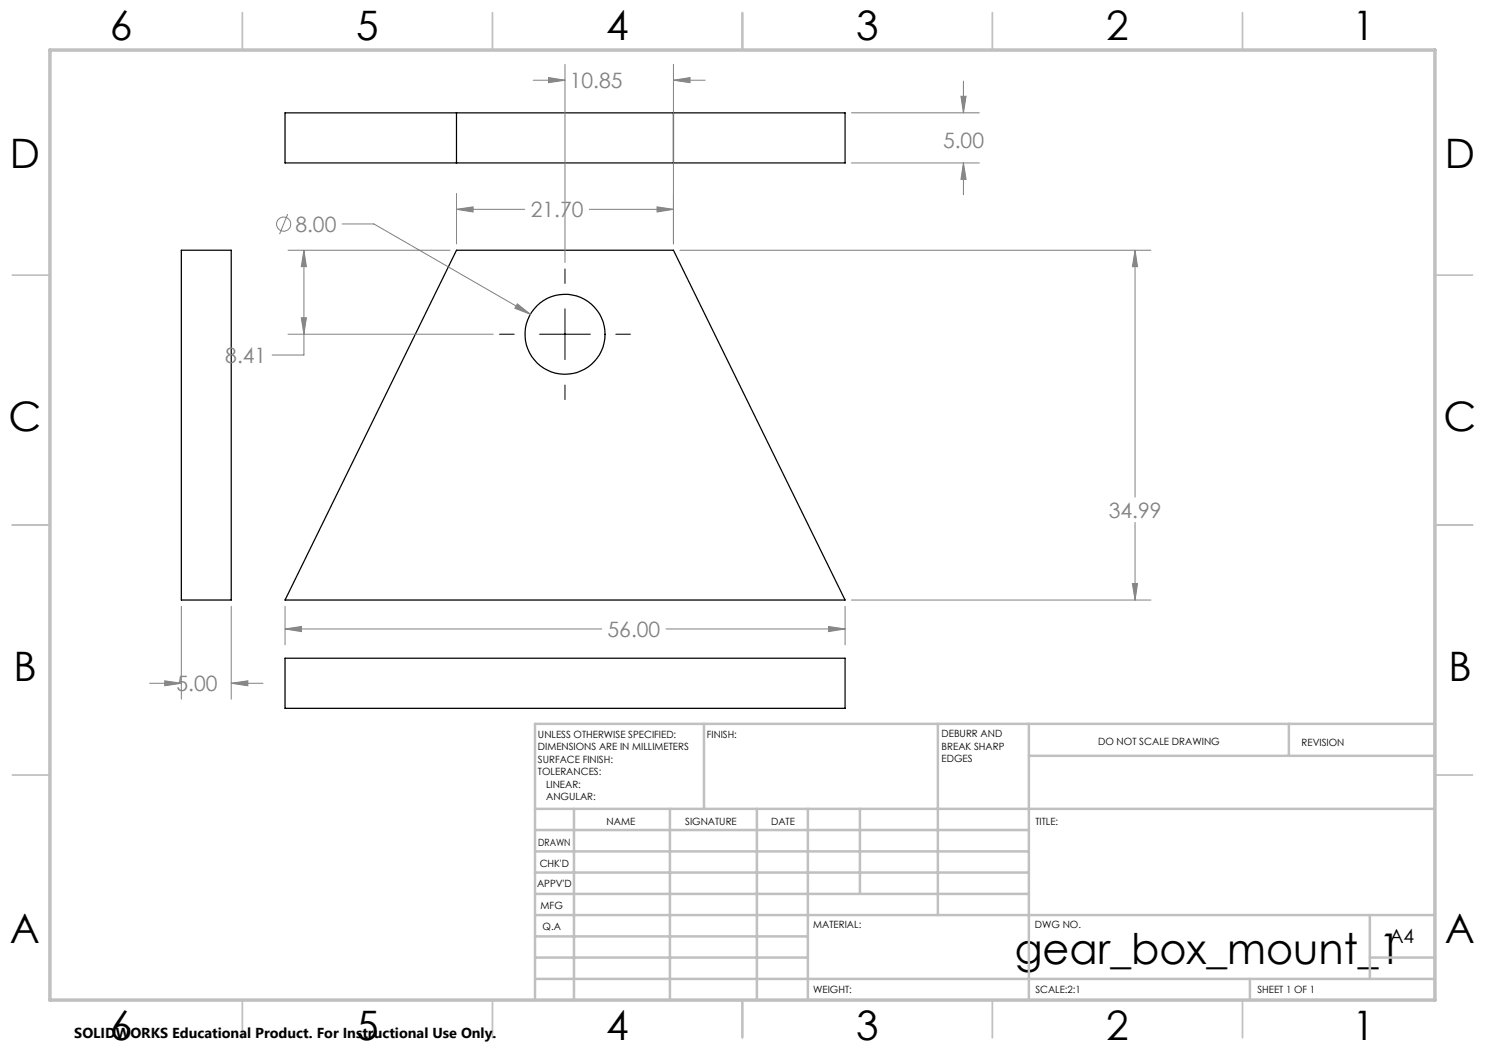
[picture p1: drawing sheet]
<svg xmlns="http://www.w3.org/2000/svg" width="297mm" height="210mm" viewBox="0 0 297 210" stroke-linecap="round" stroke-linejoin="round" font-family="sans-serif">
<g fill="none" stroke="#000" stroke-width=".25">
<path d="M57 22.6h112v10h-112zM91.3 22.6v10M134.7 22.6v10M36.3 50.1h9.9v69.9h-9.9zM91.3 50.1h43.4l34.3 69.9h-112zM57 131.6h112v10.1h-112z"/>
<circle cx="113" cy="66.9" r="8"/>
</g>
<g fill="none" stroke="#808080" stroke-width=".2">
<path d="M106.6 16h6.4M109.7 15.5l3.3 .5-3.3 .5zM113 12.9v39.6M134.7 16l3.3-.5v1zM134.7 12.9v35.9M134.7 16h6.3M192.2 19.3h1l-.5 3.3zM192.7 16.2v6.4M91.3 38.7v10.1M170.3 32.6h25.6M170.3 22.6h25.6M192.7 32.6l.5 3.3h-1z"/>
<path d="M192.7 32.6v6.3M57.5 42.8l-1.6 4M57.6 50.1h32.4M60.8 50.1l.5 3.2h-1zM60.8 50.1v20.9h-6.4M68.4 44.8h6.4l31.3 18.1M91.3 41.9l3.3-.5v1zM91.3 41.9h13.7M117.9 41.9h16.8M131.4 41.4l3.3 .5-3.3 .5zM136 50.1h94.2M227 50.1l.5 3.2h-1z"/>
<path d="M227 50.1v49.3M57.6 66.8h41M60.3 63.6h1l-.5 3.2zM103.5 60.8l2.6 2.1-3.1-1.2zM226.5 116.7h1l-.5 3.3zM227 104.5v15.5M29.9 136.7h6.4M32.9 136.2l3.4 .5-3.4 .5zM36.3 121.3v18.5M46.2 136.7l3.4-.5v1zM46.2 121.3v18.5M46.2 136.7h6.4"/>
<path d="M57 125.8l3.3-.5v1zM57 121.3v7.7M57 125.8h63.3M133.2 125.8h35.8M165.7 125.3l3.3 .5-3.3 .5zM169 121.3v7.7M170.3 120h59.9"/>
<circle cx="56.7" cy="44.8" r="1.42"/>
</g>
<path d="M113 53.8v2.9M99.9 66.8h2.9M107.9 66.8h10.2M113 61.8v10.1M113 77v2.9M123.2 66.8h2.9" fill="none" stroke="#000" stroke-width=".2"/>
<g fill="none" stroke="#c0c0c0" stroke-width=".35">
<path d="M48.5 2.5v7.5M98.5 2.5v7.5M148.5 2.5v7.5M198.5 2.5v7.5M248.5 2.5v7.5M2.5 55h7.5M287 55h7.5M2.5 105h7.5M287 105h7.5M2.5 155h7.5M287 155h7.5M48.5 200v7.5"/>
<path d="M98.5 200v7.5M148.5 200v7.5M198.5 200v7.5M248.5 200v7.5"/>
</g>
<g fill="none" stroke="#c0c0c0" stroke-width=".5">
<path d="M140.8 144.8v17M187.6 144.8v38.2M205.8 144.8v55.2M205.8 151.2h81.2M257.8 144.8v6.4M287 144.8h-180v55.2M107 161.8h180M107 178.8h98.8M107 174.5h98.8M107 170.3h98.8M107 166h98.8M114.8 161.8v38.2"/>
<path d="M134 161.8v38.2M151.4 161.8v38.2M161.6 161.8v38.2M172 161.8v17M107 195.8h180M107 191.5h54.6M107 187.3h54.6M107 183h180M250 195.8v4.2M274 191.5h13M274 183v12.8"/>
</g>
<path d="M10 10h277v190h-277z" fill="none" stroke="#c0c0c0" stroke-width=".7"/>
<path d="M131.4 41.4l3.3 .5-3.3 .5zM91.3 41.9l3.3-.5v1zM57 125.8l3.3-.5v1zM165.7 125.3l3.3 .5-3.3 .5zM227 50.1l.5 3.2h-1zM226.5 116.7h1l-.5 3.3zM103.5 60.8l-.5 .9 3.1 1.2zM60.3 63.6h1l-.5 3.2zM60.8 50.1l.5 3.2h-1zM134.7 16l3.3-.5v1zM109.7 15.5l3.3 .5-3.3 .5zM46.2 136.7l3.4-.5v1zM32.9 136.2l3.4 .5-3.4 .5zM192.7 32.6l.5 3.3h-1zM192.2 19.3h1l-.5 3.3z" fill="#808080"/>
<text font-size="8.5" x="202.9" y="192.7">gear_box_mount_1</text>
<g font-size="8.1">
<text x="22" y="8">6</text>
<text x="71.2" y="8">5</text>
<text x="121.2" y="8">4</text>
<text x="171.2" y="8">3</text>
<text x="221.2" y="8">2</text>
<text x="270.5" y="8">1</text>
<text x="2" y="33.6">D</text>
<text x="289" y="33.6">D</text>
<text x="1.7" y="86.1">C</text>
<text x="288.7" y="86.1">C</text>
<text x="2.7" y="136.1">B</text>
<text x="289.7" y="136.1">B</text>
<text x="2" y="188.6">A</text>
<text x="289" y="188.6">A</text>
<text x="22" y="208">6</text>
<text x="71.2" y="208">5</text>
<text x="121.2" y="208">4</text>
<text x="171.2" y="208">3</text>
<text x="221.2" y="208">2</text>
<text x="270.5" y="208">1</text>
</g>
<g font-size="4.2" fill="#808080">
<text x="114" y="17.6">10.85</text>
<text x="188.6" y="29.7">5.00</text>
<text x="59.1" y="46.4">8.00</text>
<text x="106.2" y="43.5">21.70</text>
<text x="45.1" y="72.6">8.41</text>
<text x="221.7" y="103.6">34.99</text>
<text x="121.5" y="127.4">56.00</text>
<text x="35.3" y="138.2">5.00</text>
</g>
<text font-size="3.9" x="277.9" y="188.5">A4</text>
<text font-size="2.9" x="14.9" y="207.6">SOLIDWORKS Educational Product. For Instructional Use Only.</text>
<g font-size="2">
<text x="107.6" y="147.6">UNLESS OTHERWISE SPECIFIED:</text>
<text x="141.4" y="147.6">FINISH:</text>
<text x="188.3" y="147.5">DEBURR AND</text>
<text x="188.3" y="150">BREAK SHARP</text>
<text x="219.6" y="149">DO NOT SCALE DRAWING</text>
<text x="260.3" y="149.2">REVISION</text>
<text x="107.6" y="150.1">DIMENSIONS ARE IN MILLIMETERS</text>
<text x="107.6" y="152.6">SURFACE FINISH:</text>
<text x="107.6" y="155.1">TOLERANCES:</text>
<text x="188.3" y="152.5">EDGES</text>
<text x="109.2" y="157.6">LINEAR:</text>
<text x="109.2" y="160.1">ANGULAR:</text>
<text x="121.3" y="165">NAME</text>
<text x="137" y="164.9">SIGNATURE</text>
<text x="154.2" y="164.9">DATE</text>
<text x="207.1" y="164.9">TITLE:</text>
<text x="107.6" y="169.1">DRAWN</text>
<text x="107.9" y="173.3">CHK'D</text>
<text x="107.4" y="177.4">APPV'D</text>
<text x="108.1" y="181.8">MFG</text>
<text x="108.5" y="186">Q.A</text>
<text x="162.6" y="185.5">MATERIAL:</text>
<text x="207" y="185.5">DWG NO.</text>
<text x="162.6" y="198.5">WEIGHT:</text>
<text x="207.1" y="198.6">SCALE:2:1</text>
<text x="251.5" y="198.6">SHEET 1 OF 1</text>
</g>
</svg>
